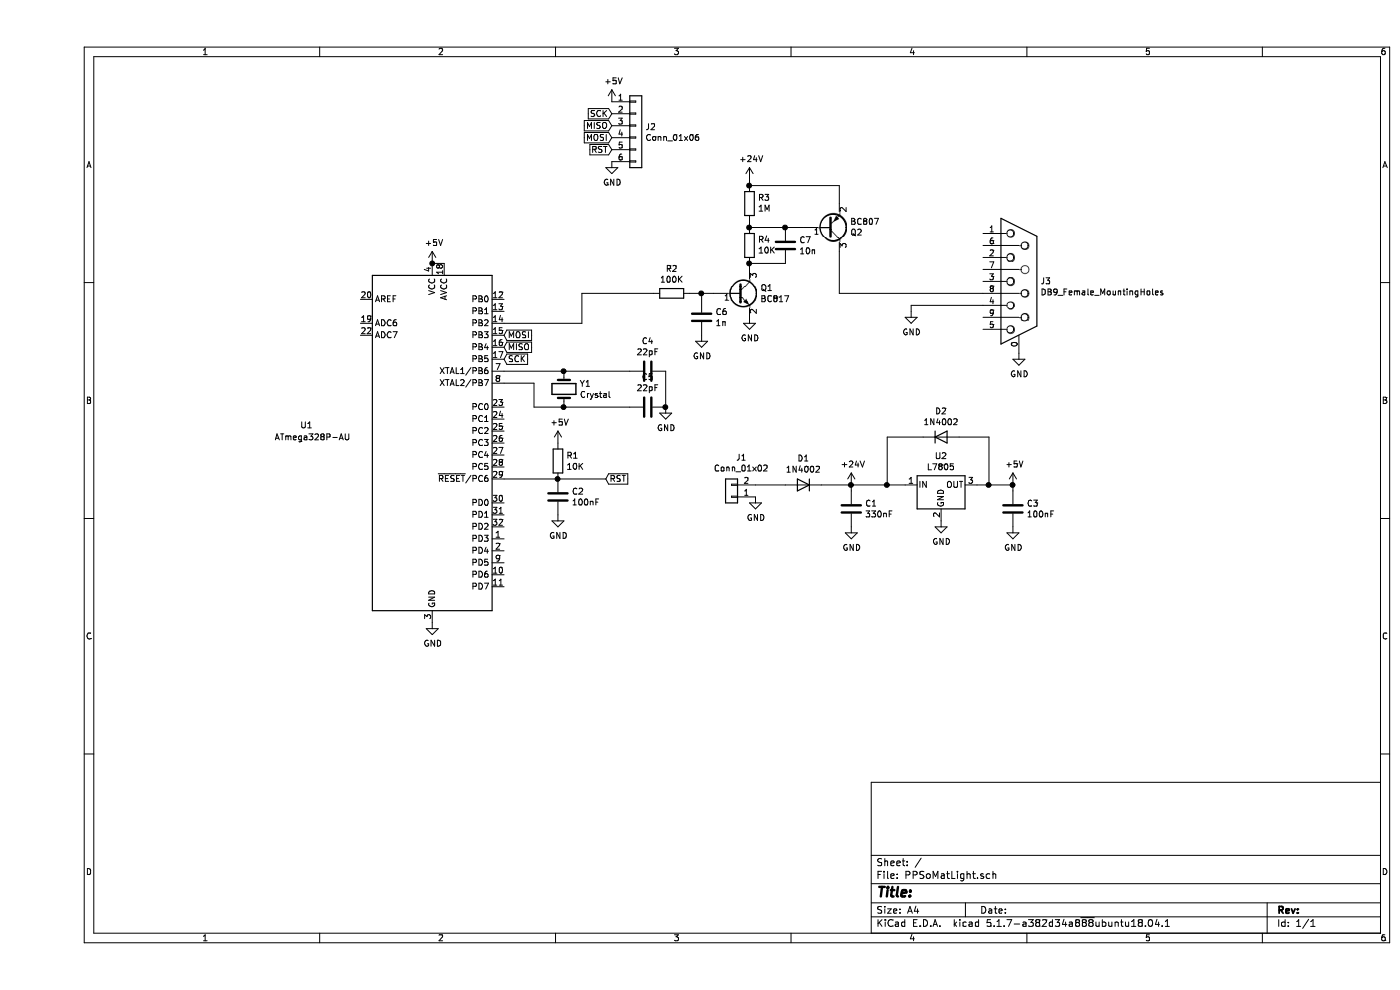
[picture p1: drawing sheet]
EESchema Schematic File Version 4
EELAYER 30 0
EELAYER END
$Descr A4 11693 8268
encoding utf-8
Sheet 1 1
Title ""
Date ""
Rev ""
Comp ""
Comment1 ""
Comment2 ""
Comment3 ""
Comment4 ""
$EndDescr
$Comp
L Transistor_BJT:BC817 Q1
U 1 1
P 5850 2450
F 0 "Q1" H 6041 2496 50  0000 L CNN
F 1 "BC817" H 6041 2405 50  0000 L CNN
F 2 "Package_TO_SOT_SMD:SOT-23" H 6050 2375 50  0001 L CIN
F 3 "https://www.onsemi.com/pub/Collateral/BC818-D.pdf" H 5850 2450 50  0001 L CNN
	1    5850 2450
	1    0    0    -1  
$EndComp
$Comp
L Device:R R2
U 1 1
P 5300 2450
F 0 "R2" V 5093 2450 50  0000 C CNN
F 1 "100K" V 5184 2450 50  0000 C CNN
F 2 "Resistor_SMD:R_0805_2012Metric_Pad1.20x1.40mm_HandSolder" V 5230 2450 50  0001 C CNN
F 3 "~" H 5300 2450 50  0001 C CNN
	1    5300 2450
	0    1    1    0   
$EndComp
$Comp
L Device:R R4
U 1 1
P 5950 2050
F 0 "R4" H 5880 2004 50  0000 R CNN
F 1 "10K" H 5880 2095 50  0000 R CNN
F 2 "Resistor_SMD:R_0805_2012Metric_Pad1.20x1.40mm_HandSolder" V 5880 2050 50  0001 C CNN
F 3 "~" H 5950 2050 50  0001 C CNN
	1    5950 2050
	-1   0    0    1   
$EndComp
$Comp
L Device:R R3
U 1 1
P 5950 1700
F 0 "R3" H 5880 1654 50  0000 R CNN
F 1 "1M" H 5880 1745 50  0000 R CNN
F 2 "Resistor_SMD:R_0805_2012Metric_Pad1.20x1.40mm_HandSolder" V 5880 1700 50  0001 C CNN
F 3 "~" H 5950 1700 50  0001 C CNN
	1    5950 1700
	-1   0    0    1   
$EndComp
$Comp
L Device:C C7
U 1 1
P 6250 2050
F 0 "C7" H 6365 2096 50  0000 L CNN
F 1 "10n" H 6365 2005 50  0000 L CNN
F 2 "Capacitor_SMD:C_0805_2012Metric_Pad1.18x1.45mm_HandSolder" H 6288 1900 50  0001 C CNN
F 3 "~" H 6250 2050 50  0001 C CNN
	1    6250 2050
	1    0    0    -1  
$EndComp
$Comp
L Transistor_BJT:BC807 Q2
U 1 1
P 6600 1900
F 0 "Q2" H 6791 1946 50  0000 L CNN
F 1 "BC807" H 6791 1855 50  0000 L CNN
F 2 "Package_TO_SOT_SMD:SOT-23" H 6800 1825 50  0001 L CIN
F 3 "https://www.onsemi.com/pub/Collateral/BC808-D.pdf" H 6600 1900 50  0001 L CNN
	1    6600 1900
	1    0    0    1   
$EndComp
Wire Wire Line
	5950 1900 6250 1900
Wire Wire Line
	6250 1900 6400 1900
Connection ~ 6250 1900
Wire Wire Line
	6250 2200 5950 2200
Wire Wire Line
	5950 2250 5950 2200
Connection ~ 5950 2200
Wire Wire Line
	5950 1850 5950 1900
Connection ~ 5950 1900
Wire Wire Line
	5450 2450 5550 2450
Wire Wire Line
	5550 2500 5550 2450
Connection ~ 5550 2450
Wire Wire Line
	5550 2450 5650 2450
$Comp
L power:GND #PWR0101
U 1 1
P 5550 2800
F 0 "#PWR0101" H 5550 2550 50  0001 C CNN
F 1 "GND" H 5555 2627 50  0000 C CNN
F 2 "" H 5550 2800 50  0001 C CNN
F 3 "" H 5550 2800 50  0001 C CNN
	1    5550 2800
	1    0    0    -1  
$EndComp
$Comp
L power:GND #PWR0102
U 1 1
P 5950 2650
F 0 "#PWR0102" H 5950 2400 50  0001 C CNN
F 1 "GND" H 5955 2477 50  0000 C CNN
F 2 "" H 5950 2650 50  0001 C CNN
F 3 "" H 5950 2650 50  0001 C CNN
	1    5950 2650
	1    0    0    -1  
$EndComp
Wire Wire Line
	6700 1700 6700 1550
Wire Wire Line
	6700 1550 5950 1550
Wire Wire Line
	5950 1550 5950 1500
Connection ~ 5950 1550
$Comp
L power:+24V #PWR0103
U 1 1
P 5950 1500
F 0 "#PWR0103" H 5950 1350 50  0001 C CNN
F 1 "+24V" H 5965 1673 50  0000 C CNN
F 2 "" H 5950 1500 50  0001 C CNN
F 3 "" H 5950 1500 50  0001 C CNN
	1    5950 1500
	1    0    0    -1  
$EndComp
$Comp
L power:GND #PWR0104
U 1 1
P 7300 2600
F 0 "#PWR0104" H 7300 2350 50  0001 C CNN
F 1 "GND" H 7305 2427 50  0000 C CNN
F 2 "" H 7300 2600 50  0001 C CNN
F 3 "" H 7300 2600 50  0001 C CNN
	1    7300 2600
	1    0    0    -1  
$EndComp
$Comp
L Device:C C6
U 1 1
P 5550 2650
F 0 "C6" H 5665 2696 50  0000 L CNN
F 1 "1n" H 5665 2605 50  0000 L CNN
F 2 "Capacitor_SMD:C_0805_2012Metric_Pad1.18x1.45mm_HandSolder" H 5588 2500 50  0001 C CNN
F 3 "~" H 5550 2650 50  0001 C CNN
	1    5550 2650
	1    0    0    -1  
$EndComp
$Comp
L MCU_Microchip_ATmega:ATmega328P-AU U1
U 1 1
P 3300 3700
F 0 "U1" H 2250 3850 50  0000 C CNN
F 1 "ATmega328P-AU" H 2300 3750 50  0000 C CNN
F 2 "Package_QFP:TQFP-32_7x7mm_P0.8mm" H 3300 3700 50  0001 C CIN
F 3 "http://ww1.microchip.com/downloads/en/DeviceDoc/ATmega328_P%20AVR%20MCU%20with%20picoPower%20Technology%20Data%20Sheet%2040001984A.pdf" H 3300 3700 50  0001 C CNN
	1    3300 3700
	1    0    0    -1  
$EndComp
$Comp
L Device:Crystal Y1
U 1 1
P 4400 3250
F 0 "Y1" V 4354 3381 50  0000 L CNN
F 1 "Crystal" V 4445 3381 50  0000 L CNN
F 2 "Crystal:Crystal_SMD_HC49-SD_HandSoldering" H 4400 3250 50  0001 C CNN
F 3 "~" H 4400 3250 50  0001 C CNN
	1    4400 3250
	0    1    1    0   
$EndComp
$Comp
L Device:C C4
U 1 1
P 5100 3100
F 0 "C4" V 4848 3100 50  0000 C CNN
F 1 "22pF" V 4939 3100 50  0000 C CNN
F 2 "Capacitor_SMD:C_0805_2012Metric_Pad1.18x1.45mm_HandSolder" H 5138 2950 50  0001 C CNN
F 3 "~" H 5100 3100 50  0001 C CNN
	1    5100 3100
	0    1    1    0   
$EndComp
$Comp
L Device:C C5
U 1 1
P 5100 3400
F 0 "C5" V 4848 3400 50  0000 C CNN
F 1 "22pF" V 4939 3400 50  0000 C CNN
F 2 "Capacitor_SMD:C_0805_2012Metric_Pad1.18x1.45mm_HandSolder" H 5138 3250 50  0001 C CNN
F 3 "~" H 5100 3400 50  0001 C CNN
	1    5100 3400
	0    1    1    0   
$EndComp
Wire Wire Line
	3900 3100 4400 3100
Wire Wire Line
	4400 3100 4950 3100
Connection ~ 4400 3100
Wire Wire Line
	3900 3200 4150 3200
Wire Wire Line
	4150 3200 4150 3400
Wire Wire Line
	4150 3400 4400 3400
Wire Wire Line
	4400 3400 4950 3400
Connection ~ 4400 3400
Wire Wire Line
	5250 3100 5250 3400
$Comp
L power:GND #PWR0105
U 1 1
P 5250 3400
F 0 "#PWR0105" H 5250 3150 50  0001 C CNN
F 1 "GND" H 5255 3227 50  0000 C CNN
F 2 "" H 5250 3400 50  0001 C CNN
F 3 "" H 5250 3400 50  0001 C CNN
	1    5250 3400
	1    0    0    -1  
$EndComp
Connection ~ 5250 3400
$Comp
L Regulator_Linear:L7805 U2
U 1 1
P 7550 4050
F 0 "U2" H 7550 4292 50  0000 C CNN
F 1 "L7805" H 7550 4201 50  0000 C CNN
F 2 "Package_TO_SOT_THT:TO-3P-3_Horizontal_TabDown" H 7575 3900 50  0001 L CIN
F 3 "http://www.st.com/content/ccc/resource/technical/document/datasheet/41/4f/b3/b0/12/d4/47/88/CD00000444.pdf/files/CD00000444.pdf/jcr:content/translations/en.CD00000444.pdf" H 7550 4000 50  0001 C CNN
	1    7550 4050
	1    0    0    -1  
$EndComp
$Comp
L Device:C C1
U 1 1
P 6800 4250
F 0 "C1" H 6915 4296 50  0000 L CNN
F 1 "330nF" H 6915 4205 50  0000 L CNN
F 2 "Capacitor_SMD:C_0805_2012Metric_Pad1.18x1.45mm_HandSolder" H 6838 4100 50  0001 C CNN
F 3 "~" H 6800 4250 50  0001 C CNN
	1    6800 4250
	1    0    0    -1  
$EndComp
$Comp
L Device:C C3
U 1 1
P 8150 4250
F 0 "C3" H 8265 4296 50  0000 L CNN
F 1 "100nF" H 8265 4205 50  0000 L CNN
F 2 "Capacitor_SMD:C_0805_2012Metric_Pad1.18x1.45mm_HandSolder" H 8188 4100 50  0001 C CNN
F 3 "~" H 8150 4250 50  0001 C CNN
	1    8150 4250
	1    0    0    -1  
$EndComp
$Comp
L Connector_Generic:Conn_01x02 J1
U 1 1
P 5800 4150
F 0 "J1" H 5718 3825 50  0000 C CNN
F 1 "Conn_01x02" H 5718 3916 50  0000 C CNN
F 2 "Connect:TerminalBlock_MetzConnect_Type059_RT06302HBWC_1x02_P3.50mm_Horizontal" H 5800 4150 50  0001 C CNN
F 3 "~" H 5800 4150 50  0001 C CNN
	1    5800 4150
	-1   0    0    1   
$EndComp
Wire Wire Line
	6000 4050 6250 4050
Wire Wire Line
	6800 4100 6800 4050
Connection ~ 6800 4050
Wire Wire Line
	6800 4050 7100 4050
Wire Wire Line
	7850 4050 7950 4050
Wire Wire Line
	8150 4050 8150 4100
$Comp
L power:GND #PWR0106
U 1 1
P 8150 4400
F 0 "#PWR0106" H 8150 4150 50  0001 C CNN
F 1 "GND" H 8155 4227 50  0000 C CNN
F 2 "" H 8150 4400 50  0001 C CNN
F 3 "" H 8150 4400 50  0001 C CNN
	1    8150 4400
	1    0    0    -1  
$EndComp
$Comp
L power:GND #PWR0107
U 1 1
P 6800 4400
F 0 "#PWR0107" H 6800 4150 50  0001 C CNN
F 1 "GND" H 6805 4227 50  0000 C CNN
F 2 "" H 6800 4400 50  0001 C CNN
F 3 "" H 6800 4400 50  0001 C CNN
	1    6800 4400
	1    0    0    -1  
$EndComp
$Comp
L power:+5V #PWR0108
U 1 1
P 8150 4050
F 0 "#PWR0108" H 8150 3900 50  0001 C CNN
F 1 "+5V" H 8165 4223 50  0000 C CNN
F 2 "" H 8150 4050 50  0001 C CNN
F 3 "" H 8150 4050 50  0001 C CNN
	1    8150 4050
	1    0    0    -1  
$EndComp
Connection ~ 8150 4050
$Comp
L power:+24V #PWR0109
U 1 1
P 6800 4050
F 0 "#PWR0109" H 6800 3900 50  0001 C CNN
F 1 "+24V" H 6815 4223 50  0000 C CNN
F 2 "" H 6800 4050 50  0001 C CNN
F 3 "" H 6800 4050 50  0001 C CNN
	1    6800 4050
	1    0    0    -1  
$EndComp
$Comp
L power:GND #PWR0110
U 1 1
P 7550 4350
F 0 "#PWR0110" H 7550 4100 50  0001 C CNN
F 1 "GND" H 7555 4177 50  0000 C CNN
F 2 "" H 7550 4350 50  0001 C CNN
F 3 "" H 7550 4350 50  0001 C CNN
	1    7550 4350
	1    0    0    -1  
$EndComp
$Comp
L power:GND #PWR0111
U 1 1
P 6000 4150
F 0 "#PWR0111" H 6000 3900 50  0001 C CNN
F 1 "GND" H 6005 3977 50  0000 C CNN
F 2 "" H 6000 4150 50  0001 C CNN
F 3 "" H 6000 4150 50  0001 C CNN
	1    6000 4150
	1    0    0    -1  
$EndComp
$Comp
L power:GND #PWR0112
U 1 1
P 3300 5200
F 0 "#PWR0112" H 3300 4950 50  0001 C CNN
F 1 "GND" H 3305 5027 50  0000 C CNN
F 2 "" H 3300 5200 50  0001 C CNN
F 3 "" H 3300 5200 50  0001 C CNN
	1    3300 5200
	1    0    0    -1  
$EndComp
Wire Wire Line
	3300 2200 3400 2200
$Comp
L power:+5V #PWR0113
U 1 1
P 3300 2200
F 0 "#PWR0113" H 3300 2050 50  0001 C CNN
F 1 "+5V" H 3315 2373 50  0000 C CNN
F 2 "" H 3300 2200 50  0001 C CNN
F 3 "" H 3300 2200 50  0001 C CNN
	1    3300 2200
	1    0    0    -1  
$EndComp
Connection ~ 3300 2200
Wire Wire Line
	4550 2450 4550 2700
Wire Wire Line
	4550 2700 3900 2700
$Comp
L Connector:DB9_Female_MountingHoles J3
U 1 1
P 8200 2350
F 0 "J3" H 8380 2352 50  0000 L CNN
F 1 "DB9_Female_MountingHoles" H 8380 2261 50  0000 L CNN
F 2 "Connector_SUB:DSUB-9_Female_Horizontal_P2.77x2.84mm_EdgePinOffset7.70mm_Housed_MountingHolesOffset9.12mm" H 8200 2350 50  0001 C CNN
F 3 " ~" H 8200 2350 50  0001 C CNN
	1    8200 2350
	1    0    0    -1  
$EndComp
Wire Wire Line
	7900 2550 7300 2550
Wire Wire Line
	7300 2550 7300 2600
Wire Wire Line
	7900 2450 6700 2450
Wire Wire Line
	6700 2100 6700 2450
$Comp
L power:GND #PWR0114
U 1 1
P 8200 2950
F 0 "#PWR0114" H 8200 2700 50  0001 C CNN
F 1 "GND" H 8205 2777 50  0000 C CNN
F 2 "" H 8200 2950 50  0001 C CNN
F 3 "" H 8200 2950 50  0001 C CNN
	1    8200 2950
	1    0    0    -1  
$EndComp
Text GLabel 4800 1150 0    50   Input ~ 0
MOSI
Text GLabel 4800 1050 0    50   Input ~ 0
MISO
Text GLabel 4800 950  0    50   Input ~ 0
SCK
Text GLabel 4800 1250 0    50   Input ~ 0
RST
Text GLabel 3900 2800 2    50   Input ~ 0
MOSI
Text GLabel 3900 2900 2    50   Input ~ 0
MISO
Text GLabel 3900 3000 2    50   Input ~ 0
SCK
Text GLabel 4750 4000 2    50   Input ~ 0
RST
$Comp
L Device:R R1
U 1 1
P 4350 3850
F 0 "R1" H 4420 3896 50  0000 L CNN
F 1 "10K" H 4420 3805 50  0000 L CNN
F 2 "Resistor_SMD:R_0805_2012Metric_Pad1.20x1.40mm_HandSolder" V 4280 3850 50  0001 C CNN
F 3 "~" H 4350 3850 50  0001 C CNN
	1    4350 3850
	1    0    0    -1  
$EndComp
$Comp
L Device:C C2
U 1 1
P 4350 4150
F 0 "C2" H 4465 4196 50  0000 L CNN
F 1 "100nF" H 4465 4105 50  0000 L CNN
F 2 "Capacitor_SMD:C_0805_2012Metric_Pad1.18x1.45mm_HandSolder" H 4388 4000 50  0001 C CNN
F 3 "~" H 4350 4150 50  0001 C CNN
	1    4350 4150
	1    0    0    -1  
$EndComp
Wire Wire Line
	3900 4000 4350 4000
Connection ~ 4350 4000
Wire Wire Line
	4350 4000 4750 4000
$Comp
L power:GND #PWR0115
U 1 1
P 4350 4300
F 0 "#PWR0115" H 4350 4050 50  0001 C CNN
F 1 "GND" H 4355 4127 50  0000 C CNN
F 2 "" H 4350 4300 50  0001 C CNN
F 3 "" H 4350 4300 50  0001 C CNN
	1    4350 4300
	1    0    0    -1  
$EndComp
$Comp
L power:+5V #PWR0116
U 1 1
P 4350 3700
F 0 "#PWR0116" H 4350 3550 50  0001 C CNN
F 1 "+5V" H 4365 3873 50  0000 C CNN
F 2 "" H 4350 3700 50  0001 C CNN
F 3 "" H 4350 3700 50  0001 C CNN
	1    4350 3700
	1    0    0    -1  
$EndComp
$Comp
L power:+5V #PWR0117
U 1 1
P 4800 850
F 0 "#PWR0117" H 4800 700 50  0001 C CNN
F 1 "+5V" H 4815 1023 50  0000 C CNN
F 2 "" H 4800 850 50  0001 C CNN
F 3 "" H 4800 850 50  0001 C CNN
	1    4800 850 
	1    0    0    -1  
$EndComp
$Comp
L power:GND #PWR0118
U 1 1
P 4800 1350
F 0 "#PWR0118" H 4800 1100 50  0001 C CNN
F 1 "GND" H 4805 1177 50  0000 C CNN
F 2 "" H 4800 1350 50  0001 C CNN
F 3 "" H 4800 1350 50  0001 C CNN
	1    4800 1350
	1    0    0    -1  
$EndComp
Wire Wire Line
	4550 2450 5150 2450
$Comp
L Connector_Generic:Conn_01x06 J2
U 1 1
P 5000 1050
F 0 "J2" H 5080 1042 50  0000 L CNN
F 1 "Conn_01x06" H 5080 951 50  0000 L CNN
F 2 "Connector_PinHeader_2.54mm:PinHeader_1x06_P2.54mm_Horizontal" H 5000 1050 50  0001 C CNN
F 3 "~" H 5000 1050 50  0001 C CNN
	1    5000 1050
	1    0    0    -1  
$EndComp
$Comp
L Device:D D1
U 1 1
P 6400 4050
F 0 "D1" H 6400 3833 50  0000 C CNN
F 1 "1N4002" H 6400 3924 50  0000 C CNN
F 2 "Diode_SMD:D_MELF_Handsoldering" H 6400 4050 50  0001 C CNN
F 3 "~" H 6400 4050 50  0001 C CNN
	1    6400 4050
	-1   0    0    1   
$EndComp
Wire Wire Line
	6550 4050 6800 4050
$Comp
L Device:D D2
U 1 1
P 7550 3650
F 0 "D2" H 7550 3867 50  0000 C CNN
F 1 "1N4002" H 7550 3776 50  0000 C CNN
F 2 "Diode_SMD:D_MELF_Handsoldering" H 7550 3650 50  0001 C CNN
F 3 "~" H 7550 3650 50  0001 C CNN
	1    7550 3650
	1    0    0    -1  
$EndComp
Wire Wire Line
	7400 3650 7100 3650
Wire Wire Line
	7100 3650 7100 4050
Connection ~ 7100 4050
Wire Wire Line
	7100 4050 7250 4050
Wire Wire Line
	7700 3650 7950 3650
Wire Wire Line
	7950 3650 7950 4050
Connection ~ 7950 4050
Wire Wire Line
	7950 4050 8150 4050
$EndSCHEMATC
